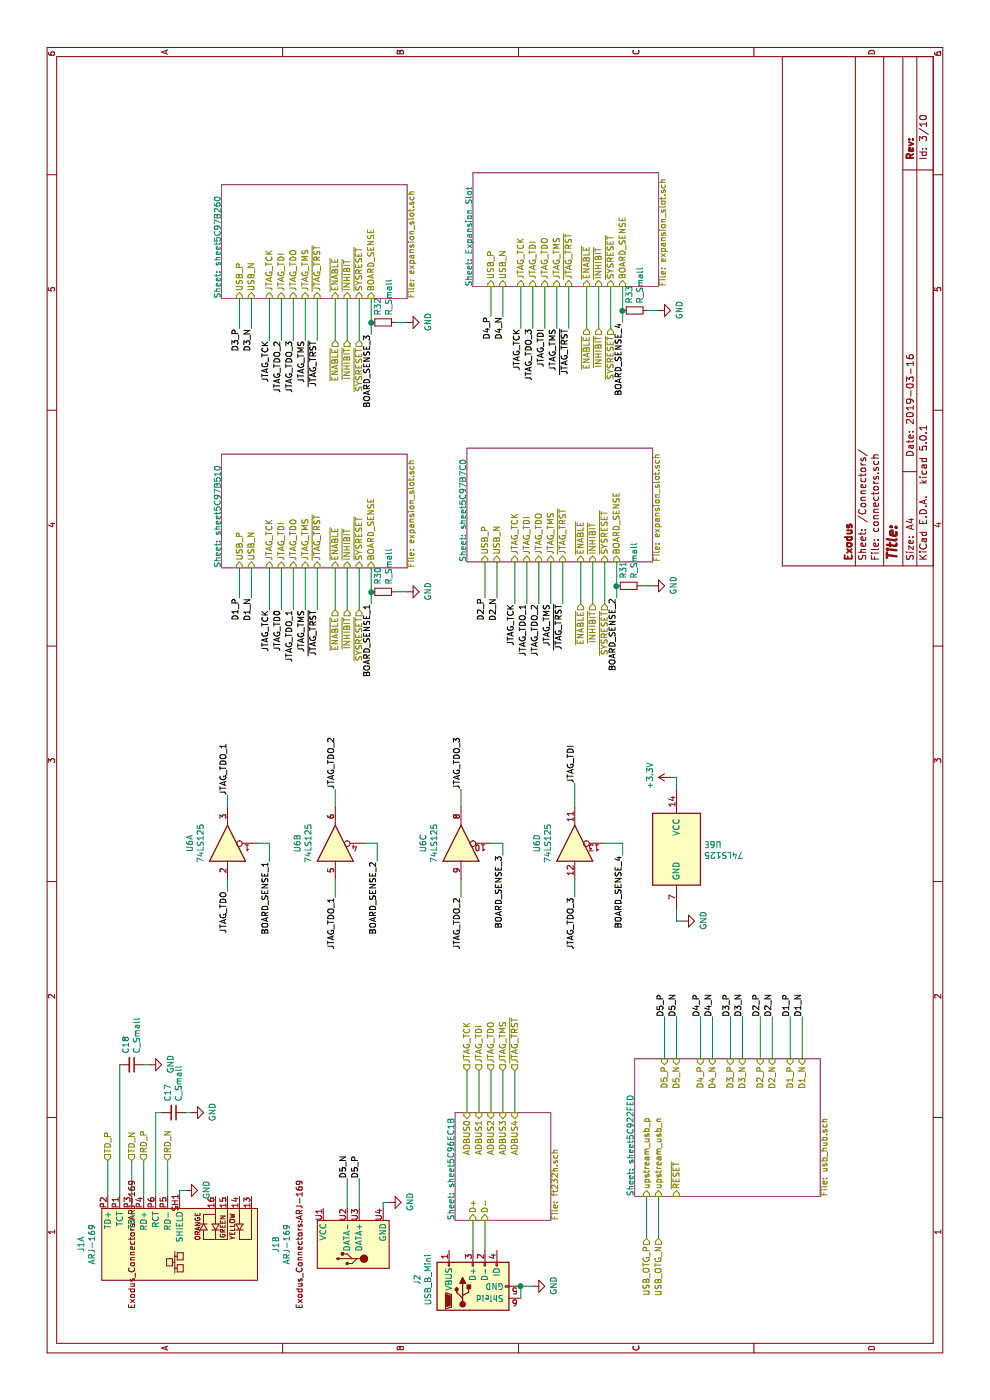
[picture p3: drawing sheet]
EESchema Schematic File Version 4
LIBS:Exodus1000-cache
EELAYER 26 0
EELAYER END
$Descr A4 11693 8268
encoding utf-8
Sheet 3 10
Title ""
Date "2019-03-16"
Rev ""
Comp "Exodus"
Comment1 ""
Comment2 ""
Comment3 ""
Comment4 ""
$EndDescr
$Comp
L Exodus_Connectors:ARJ-169 J?
U 1 1
P 1300 1500
AR Path="/5C812F3D" Ref="J?"  Part="1" 
AR Path="/5C8128A2/5C812F3D" Ref="J1"  Part="1" 
F 0 "J1" H 1300 2325 50  0000 C CNN
F 1 "ARJ-169" H 1300 2234 50  0000 C CNN
F 2 "Exodus_Connectors:ARJ-169" H 1450 1700 50  0001 C CNN
F 3 "" H 1450 1700 50  0001 C CNN
	1    1300 1500
	1    0    0    -1  
$EndComp
$Comp
L Exodus_Connectors:ARJ-169 J?
U 2 1
P 1300 2900
AR Path="/5C812F44" Ref="J?"  Part="2" 
AR Path="/5C8128A2/5C812F44" Ref="J1"  Part="2" 
F 0 "J1" H 1300 3498 50  0000 C CNN
F 1 "ARJ-169" H 1300 3407 50  0000 C CNN
F 2 "Exodus_Connectors:ARJ-169" H 1450 3100 50  0001 C CNN
F 3 "" H 1450 3100 50  0001 C CNN
	2    1300 2900
	1    0    0    -1  
$EndComp
Wire Wire Line
	1700 5500 1350 5500
Wire Wire Line
	1700 5400 1350 5400
Text HLabel 1350 5500 0    50   Input ~ 0
USB_OTG_N
Text HLabel 1350 5400 0    50   Input ~ 0
USB_OTG_P
$Comp
L power:GND #PWR0144
U 1 1
P 1650 3250
F 0 "#PWR0144" H 1650 3000 50  0001 C CNN
F 1 "GND" H 1655 3077 50  0000 C CNN
F 2 "" H 1650 3250 50  0001 C CNN
F 3 "" H 1650 3250 50  0001 C CNN
	1    1650 3250
	1    0    0    -1  
$EndComp
Wire Wire Line
	1600 3200 1650 3200
Wire Wire Line
	1650 3200 1650 3250
$Comp
L power:GND #PWR0145
U 1 1
P 950 4450
F 0 "#PWR0145" H 950 4200 50  0001 C CNN
F 1 "GND" H 955 4277 50  0000 C CNN
F 2 "" H 950 4450 50  0001 C CNN
F 3 "" H 950 4450 50  0001 C CNN
	1    950  4450
	1    0    0    -1  
$EndComp
Wire Wire Line
	950  4350 950  4450
Wire Wire Line
	1700 1200 2000 1200
Wire Wire Line
	1700 1400 2000 1400
Wire Wire Line
	1700 900  2000 900 
Wire Wire Line
	1700 1100 2000 1100
Text HLabel 2000 900  2    50   Input ~ 0
TD_P
Text HLabel 2000 1100 2    50   Input ~ 0
TD_N
Text HLabel 2000 1200 2    50   Input ~ 0
RD_P
Text HLabel 2000 1400 2    50   Input ~ 0
RD_N
$Comp
L power:GND #PWR0146
U 1 1
P 1750 1550
F 0 "#PWR0146" H 1750 1300 50  0001 C CNN
F 1 "GND" H 1755 1377 50  0000 C CNN
F 2 "" H 1750 1550 50  0001 C CNN
F 3 "" H 1750 1550 50  0001 C CNN
	1    1750 1550
	1    0    0    -1  
$EndComp
Wire Wire Line
	1700 1500 1750 1500
Wire Wire Line
	1750 1500 1750 1550
$Comp
L Device:C_Small C17
U 1 1
P 2400 1450
F 0 "C17" H 2308 1404 50  0000 R CNN
F 1 "C_Small" H 2308 1495 50  0000 R CNN
F 2 "Capacitor_SMD:C_0603_1608Metric" H 2400 1450 50  0001 C CNN
F 3 "~" H 2400 1450 50  0001 C CNN
	1    2400 1450
	-1   0    0    1   
$EndComp
$Comp
L Device:C_Small C18
U 1 1
P 2800 1100
F 0 "C18" H 2708 1054 50  0000 R CNN
F 1 "C_Small" H 2708 1145 50  0000 R CNN
F 2 "Capacitor_SMD:C_0603_1608Metric" H 2800 1100 50  0001 C CNN
F 3 "~" H 2800 1100 50  0001 C CNN
	1    2800 1100
	-1   0    0    1   
$EndComp
Wire Wire Line
	1700 1300 2400 1300
Wire Wire Line
	2400 1300 2400 1350
$Comp
L power:GND #PWR0147
U 1 1
P 2400 1600
F 0 "#PWR0147" H 2400 1350 50  0001 C CNN
F 1 "GND" H 2405 1427 50  0000 C CNN
F 2 "" H 2400 1600 50  0001 C CNN
F 3 "" H 2400 1600 50  0001 C CNN
	1    2400 1600
	1    0    0    -1  
$EndComp
$Comp
L power:GND #PWR0148
U 1 1
P 2800 1250
F 0 "#PWR0148" H 2800 1000 50  0001 C CNN
F 1 "GND" H 2805 1077 50  0000 C CNN
F 2 "" H 2800 1250 50  0001 C CNN
F 3 "" H 2800 1250 50  0001 C CNN
	1    2800 1250
	1    0    0    -1  
$EndComp
Wire Wire Line
	2800 1200 2800 1250
Wire Wire Line
	2400 1550 2400 1600
$Comp
L Connector:USB_B_Mini J2
U 1 1
P 950 3950
F 0 "J2" H 1005 4417 50  0000 C CNN
F 1 "USB_B_Mini" H 1005 4326 50  0000 C CNN
F 2 "Connector_USB:USB_Mini-B_Lumberg_2486_01_Horizontal" H 1100 3900 50  0001 C CNN
F 3 "~" H 1100 3900 50  0001 C CNN
	1    950  3950
	1    0    0    -1  
$EndComp
Wire Wire Line
	850  4350 950  4350
Connection ~ 950  4350
$Sheet
S 1700 5300 1150 1550
U 5C922FFC
F0 "sheet5C922FED" 50
F1 "usb_hub.sch" 50
F2 "upstream_usb_p" I L 1700 5400 50 
F3 "upstream_usb_n" I L 1700 5500 50 
F4 "~RESET" I L 1700 5650 50 
F5 "D5_P" I R 2850 5550 50 
F6 "D5_N" I R 2850 5650 50 
F7 "D4_P" I R 2850 5850 50 
F8 "D4_N" I R 2850 5950 50 
F9 "D3_P" I R 2850 6100 50 
F10 "D3_N" I R 2850 6200 50 
F11 "D2_P" I R 2850 6350 50 
F12 "D2_N" I R 2850 6450 50 
F13 "D1_P" I R 2850 6600 50 
F14 "D1_N" I R 2850 6700 50 
$EndSheet
$Sheet
S 1500 3800 900  800 
U 5C96EC24
F0 "sheet5C96EC1B" 50
F1 "ft232h.sch" 50
F2 "D-" I L 1500 4050 50 
F3 "D+" I L 1500 3950 50 
F4 "ADBUS0" I R 2400 3900 50 
F5 "ADBUS1" I R 2400 4000 50 
F6 "ADBUS2" I R 2400 4100 50 
F7 "ADBUS3" I R 2400 4200 50 
F8 "ADBUS4" I R 2400 4300 50 
$EndSheet
Wire Wire Line
	7000 4300 6650 4300
Wire Wire Line
	2400 4000 2750 4000
Wire Wire Line
	2400 4100 2750 4100
Wire Wire Line
	2400 4200 2750 4200
Text Label 6650 4300 2    50   ~ 0
JTAG_TCK
Wire Wire Line
	2400 4300 2750 4300
Wire Wire Line
	1250 3950 1500 3950
Wire Wire Line
	1250 4050 1500 4050
$Sheet
S 9300 3950 950  1550
U 5C947A1C
F0 "Expansion_Slot" 50
F1 "expansion_slot.sch" 50
F2 "USB_P" I L 9300 4100 50 
F3 "USB_N" I L 9300 4200 50 
F4 "JTAG_TCK" I L 9300 4350 50 
F5 "JTAG_TDI" I L 9300 4450 50 
F6 "JTAG_TDO" I L 9300 4550 50 
F7 "JTAG_TMS" I L 9300 4650 50 
F8 "~ENABLE" I L 9300 4900 50 
F9 "~INHIBIT" I L 9300 5000 50 
F10 "BOARD_SENSE" I L 9300 5200 50 
F11 "~JTAG_TRST" I L 9300 4750 50 
F12 "~SYSRESET" I L 9300 5100 50 
$EndSheet
$Sheet
S 9200 1850 950  1550
U 5C97B26C
F0 "sheet5C97B260" 50
F1 "expansion_slot.sch" 50
F2 "USB_P" I L 9200 2000 50 
F3 "USB_N" I L 9200 2100 50 
F4 "JTAG_TCK" I L 9200 2250 50 
F5 "JTAG_TDI" I L 9200 2350 50 
F6 "JTAG_TDO" I L 9200 2450 50 
F7 "JTAG_TMS" I L 9200 2550 50 
F8 "~ENABLE" I L 9200 2800 50 
F9 "~INHIBIT" I L 9200 2900 50 
F10 "BOARD_SENSE" I L 9200 3100 50 
F11 "~JTAG_TRST" I L 9200 2650 50 
F12 "~SYSRESET" I L 9200 3000 50 
$EndSheet
$Sheet
S 6950 1850 950  1550
U 5C97B51C
F0 "sheet5C97B510" 50
F1 "expansion_slot.sch" 50
F2 "USB_P" I L 6950 2000 50 
F3 "USB_N" I L 6950 2100 50 
F4 "JTAG_TCK" I L 6950 2250 50 
F5 "JTAG_TDI" I L 6950 2350 50 
F6 "JTAG_TDO" I L 6950 2450 50 
F7 "JTAG_TMS" I L 6950 2550 50 
F8 "~ENABLE" I L 6950 2800 50 
F9 "~INHIBIT" I L 6950 2900 50 
F10 "BOARD_SENSE" I L 6950 3100 50 
F11 "~JTAG_TRST" I L 6950 2650 50 
F12 "~SYSRESET" I L 6950 3000 50 
$EndSheet
$Sheet
S 7000 3900 950  1550
U 5C97B7CC
F0 "sheet5C97B7C0" 50
F1 "expansion_slot.sch" 50
F2 "USB_P" I L 7000 4050 50 
F3 "USB_N" I L 7000 4150 50 
F4 "JTAG_TCK" I L 7000 4300 50 
F5 "JTAG_TDI" I L 7000 4400 50 
F6 "JTAG_TDO" I L 7000 4500 50 
F7 "JTAG_TMS" I L 7000 4600 50 
F8 "~ENABLE" I L 7000 4850 50 
F9 "~INHIBIT" I L 7000 4950 50 
F10 "BOARD_SENSE" I L 7000 5150 50 
F11 "~JTAG_TRST" I L 7000 4700 50 
F12 "~SYSRESET" I L 7000 5050 50 
$EndSheet
Wire Wire Line
	2850 5550 3200 5550
Wire Wire Line
	2850 5650 3200 5650
Wire Wire Line
	2850 5850 3200 5850
Wire Wire Line
	2850 5950 3200 5950
Wire Wire Line
	2850 6100 3200 6100
Wire Wire Line
	2850 6200 3200 6200
Wire Wire Line
	2850 6350 3200 6350
Wire Wire Line
	2850 6450 3200 6450
Wire Wire Line
	2850 6600 3200 6600
Wire Wire Line
	2850 6700 3200 6700
Text Label 3200 5550 0    50   ~ 0
D5_P
Text Label 3200 5650 0    50   ~ 0
D5_N
Text Label 3200 5850 0    50   ~ 0
D4_P
Text Label 3200 5950 0    50   ~ 0
D4_N
Text Label 3200 6100 0    50   ~ 0
D3_P
Text Label 3200 6200 0    50   ~ 0
D3_N
Text Label 3200 6350 0    50   ~ 0
D2_P
Text Label 3200 6450 0    50   ~ 0
D2_N
Text Label 3200 6600 0    50   ~ 0
D1_P
Text Label 3200 6700 0    50   ~ 0
D1_N
Wire Wire Line
	7000 4050 6700 4050
Wire Wire Line
	7000 4150 6700 4150
Wire Wire Line
	6950 2100 6700 2100
Wire Wire Line
	6950 2000 6700 2000
Wire Wire Line
	9300 4100 9050 4100
Wire Wire Line
	9300 4200 9050 4200
Wire Wire Line
	9200 2100 8950 2100
Wire Wire Line
	9200 2000 8950 2000
Text Label 6700 2000 2    50   ~ 0
D1_P
Text Label 6700 2100 2    50   ~ 0
D1_N
Text Label 6700 4050 2    50   ~ 0
D2_P
Text Label 6700 4150 2    50   ~ 0
D2_N
Text Label 8950 2000 2    50   ~ 0
D3_P
Text Label 8950 2100 2    50   ~ 0
D3_N
Text Label 9050 4100 2    50   ~ 0
D4_P
Text Label 9050 4200 2    50   ~ 0
D4_N
Wire Wire Line
	6950 2250 6600 2250
Text Label 6600 2250 2    50   ~ 0
JTAG_TCK
Wire Wire Line
	2400 3900 2750 3900
Wire Wire Line
	9300 4350 8950 4350
Text Label 8950 4350 2    50   ~ 0
JTAG_TCK
Wire Wire Line
	9200 2250 8850 2250
Text Label 8850 2250 2    50   ~ 0
JTAG_TCK
Wire Wire Line
	7000 4600 6650 4600
Text Label 6650 4600 2    50   ~ 0
JTAG_TMS
Wire Wire Line
	6950 2550 6600 2550
Text Label 6600 2550 2    50   ~ 0
JTAG_TMS
Wire Wire Line
	9200 2550 8850 2550
Text Label 8850 2550 2    50   ~ 0
JTAG_TMS
Wire Wire Line
	9300 4650 8950 4650
Text Label 8950 4650 2    50   ~ 0
JTAG_TMS
Wire Wire Line
	6950 2350 6600 2350
Wire Wire Line
	6950 2450 6600 2450
Text Label 6600 2350 2    50   ~ 0
JTAG_TD0
Text Label 6600 2450 2    50   ~ 0
JTAG_TDO_1
Wire Wire Line
	7000 4400 6650 4400
Text Label 6650 4400 2    50   ~ 0
JTAG_TDO_1
Wire Wire Line
	7000 4500 6650 4500
Text Label 6650 4500 2    50   ~ 0
JTAG_TDO_2
Wire Wire Line
	9200 2350 8850 2350
Text Label 8850 2350 2    50   ~ 0
JTAG_TDO_2
Wire Wire Line
	9200 2450 8850 2450
Text Label 8850 2450 2    50   ~ 0
JTAG_TDO_3
Wire Wire Line
	9300 4450 8950 4450
Text Label 8950 4450 2    50   ~ 0
JTAG_TDO_3
Wire Wire Line
	9300 4550 8950 4550
Text Label 8950 4550 2    50   ~ 0
JTAG_TDI
$Comp
L 74xx:74LS125 U6
U 1 1
P 4650 1900
F 0 "U6" H 4650 2217 50  0000 C CNN
F 1 "74LS125" H 4650 2126 50  0000 C CNN
F 2 "Package_SO:SOIC-14_3.9x8.7mm_P1.27mm" H 4650 1900 50  0001 C CNN
F 3 "http://www.ti.com/lit/gpn/sn74LS125" H 4650 1900 50  0001 C CNN
	1    4650 1900
	1    0    0    -1  
$EndComp
$Comp
L 74xx:74LS125 U6
U 2 1
P 4650 2800
F 0 "U6" H 4650 3117 50  0000 C CNN
F 1 "74LS125" H 4650 3026 50  0000 C CNN
F 2 "Package_SO:SOIC-14_3.9x8.7mm_P1.27mm" H 4650 2800 50  0001 C CNN
F 3 "http://www.ti.com/lit/gpn/sn74LS125" H 4650 2800 50  0001 C CNN
	2    4650 2800
	1    0    0    -1  
$EndComp
$Comp
L 74xx:74LS125 U6
U 4 1
P 4650 4800
F 0 "U6" H 4650 5117 50  0000 C CNN
F 1 "74LS125" H 4650 5026 50  0000 C CNN
F 2 "Package_SO:SOIC-14_3.9x8.7mm_P1.27mm" H 4650 4800 50  0001 C CNN
F 3 "http://www.ti.com/lit/gpn/sn74LS125" H 4650 4800 50  0001 C CNN
	4    4650 4800
	1    0    0    -1  
$EndComp
$Comp
L 74xx:74LS125 U6
U 5 1
P 4600 5650
F 0 "U6" H 4830 5696 50  0000 L CNN
F 1 "74LS125" H 4830 5605 50  0000 L CNN
F 2 "Package_SO:SOIC-14_3.9x8.7mm_P1.27mm" H 4600 5650 50  0001 C CNN
F 3 "http://www.ti.com/lit/gpn/sn74LS125" H 4600 5650 50  0001 C CNN
	5    4600 5650
	0    1    1    0   
$EndComp
$Comp
L 74xx:74LS125 U6
U 3 1
P 4650 3850
F 0 "U6" H 4650 4167 50  0000 C CNN
F 1 "74LS125" H 4650 4076 50  0000 C CNN
F 2 "Package_SO:SOIC-14_3.9x8.7mm_P1.27mm" H 4650 3850 50  0001 C CNN
F 3 "http://www.ti.com/lit/gpn/sn74LS125" H 4650 3850 50  0001 C CNN
	3    4650 3850
	1    0    0    -1  
$EndComp
$Comp
L power:+3.3V #PWR0128
U 1 1
P 5200 5600
F 0 "#PWR0128" H 5200 5450 50  0001 C CNN
F 1 "+3.3V" H 5215 5773 50  0000 C CNN
F 2 "" H 5200 5600 50  0001 C CNN
F 3 "" H 5200 5600 50  0001 C CNN
	1    5200 5600
	1    0    0    -1  
$EndComp
Wire Wire Line
	5200 5650 5100 5650
$Comp
L power:GND #PWR0183
U 1 1
P 4000 5700
F 0 "#PWR0183" H 4000 5450 50  0001 C CNN
F 1 "GND" H 4005 5527 50  0000 C CNN
F 2 "" H 4000 5700 50  0001 C CNN
F 3 "" H 4000 5700 50  0001 C CNN
	1    4000 5700
	1    0    0    -1  
$EndComp
Wire Wire Line
	4100 5650 4000 5650
Wire Wire Line
	4350 1900 4250 1900
Wire Wire Line
	4950 1900 5050 1900
Wire Wire Line
	4350 2800 4200 2800
Wire Wire Line
	4950 2800 5100 2800
Text Label 4250 1900 2    50   ~ 0
JTAG_TDO
Text Label 5050 1900 0    50   ~ 0
JTAG_TDO_1
Text Label 4200 2800 2    50   ~ 0
JTAG_TDO_1
Text Label 5100 2800 0    50   ~ 0
JTAG_TDO_2
Wire Wire Line
	4350 3850 4200 3850
Wire Wire Line
	4950 3850 5100 3850
Text Label 4200 3850 2    50   ~ 0
JTAG_TDO_2
Text Label 5100 3850 0    50   ~ 0
JTAG_TDO_3
Wire Wire Line
	4350 4800 4200 4800
Wire Wire Line
	4950 4800 5150 4800
Text Label 5150 4800 0    50   ~ 0
JTAG_TDI
Text Label 4200 4800 2    50   ~ 0
JTAG_TDO_3
Wire Wire Line
	4650 2150 4650 2250
Wire Wire Line
	4650 2250 4500 2250
Wire Wire Line
	4650 3050 4650 3150
Wire Wire Line
	4650 3150 4500 3150
Wire Wire Line
	4650 4100 4650 4200
Wire Wire Line
	4650 4200 4550 4200
Wire Wire Line
	4650 5050 4650 5200
Wire Wire Line
	4650 5200 4550 5200
Wire Wire Line
	6950 3100 6750 3100
Wire Wire Line
	7000 5150 6800 5150
Wire Wire Line
	9300 5200 9100 5200
Wire Wire Line
	9200 3100 9000 3100
Text Label 9000 5200 2    50   ~ 0
BOARD_SENSE_4
Text Label 8900 3100 2    50   ~ 0
BOARD_SENSE_3
Text Label 6650 3100 2    50   ~ 0
BOARD_SENSE_1
Text Label 6700 5150 2    50   ~ 0
BOARD_SENSE_2
Text Label 4500 2250 2    50   ~ 0
BOARD_SENSE_1
Text Label 4500 3150 2    50   ~ 0
BOARD_SENSE_2
Text Label 4550 4200 2    50   ~ 0
BOARD_SENSE_3
Text Label 4550 5200 2    50   ~ 0
BOARD_SENSE_4
Wire Wire Line
	6950 2800 6600 2800
Wire Wire Line
	6950 2900 6600 2900
Text HLabel 6600 2800 0    50   Input ~ 0
~ENABLE
Text HLabel 6650 4850 0    50   Input ~ 0
~ENABLE
Wire Wire Line
	7000 4850 6650 4850
Text HLabel 8950 4900 0    50   Input ~ 0
~ENABLE
Wire Wire Line
	9300 4900 8950 4900
Text HLabel 8850 2800 0    50   Input ~ 0
~ENABLE
Wire Wire Line
	9200 2800 8850 2800
Text HLabel 6600 2900 0    50   Input ~ 0
~INHIBIT
Wire Wire Line
	7000 4950 6650 4950
Text HLabel 6650 4950 0    50   Input ~ 0
~INHIBIT
Wire Wire Line
	9300 5000 8950 5000
Text HLabel 8950 5000 0    50   Input ~ 0
~INHIBIT
Wire Wire Line
	9200 2900 8850 2900
Text HLabel 8850 2900 0    50   Input ~ 0
~INHIBIT
Wire Wire Line
	1600 3000 1850 3000
Wire Wire Line
	1600 2900 1850 2900
Text Label 1850 2900 0    50   ~ 0
D5_N
Text Label 1850 3000 0    50   ~ 0
D5_P
$Comp
L Device:R_Small R30
U 1 1
P 6750 3200
F 0 "R30" H 6809 3246 50  0000 L CNN
F 1 "R_Small" H 6809 3155 50  0000 L CNN
F 2 "Resistor_SMD:R_0603_1608Metric" H 6750 3200 50  0001 C CNN
F 3 "~" H 6750 3200 50  0001 C CNN
	1    6750 3200
	1    0    0    -1  
$EndComp
Connection ~ 6750 3100
Wire Wire Line
	6750 3100 6650 3100
$Comp
L Device:R_Small R31
U 1 1
P 6800 5250
F 0 "R31" H 6859 5296 50  0000 L CNN
F 1 "R_Small" H 6859 5205 50  0000 L CNN
F 2 "Resistor_SMD:R_0603_1608Metric" H 6800 5250 50  0001 C CNN
F 3 "~" H 6800 5250 50  0001 C CNN
	1    6800 5250
	1    0    0    -1  
$EndComp
Connection ~ 6800 5150
Wire Wire Line
	6800 5150 6700 5150
$Comp
L Device:R_Small R33
U 1 1
P 9100 5300
F 0 "R33" H 9159 5346 50  0000 L CNN
F 1 "R_Small" H 9159 5255 50  0000 L CNN
F 2 "Resistor_SMD:R_0603_1608Metric" H 9100 5300 50  0001 C CNN
F 3 "~" H 9100 5300 50  0001 C CNN
	1    9100 5300
	1    0    0    -1  
$EndComp
Connection ~ 9100 5200
Wire Wire Line
	9100 5200 9000 5200
$Comp
L Device:R_Small R32
U 1 1
P 9000 3200
F 0 "R32" H 9059 3246 50  0000 L CNN
F 1 "R_Small" H 9059 3155 50  0000 L CNN
F 2 "Resistor_SMD:R_0603_1608Metric" H 9000 3200 50  0001 C CNN
F 3 "~" H 9000 3200 50  0001 C CNN
	1    9000 3200
	1    0    0    -1  
$EndComp
Connection ~ 9000 3100
Wire Wire Line
	9000 3100 8900 3100
Wire Wire Line
	6750 3300 6750 3400
Wire Wire Line
	9000 3300 9000 3400
Wire Wire Line
	9100 5400 9100 5500
Wire Wire Line
	6800 5350 6800 5450
Wire Wire Line
	1700 1000 2800 1000
Wire Wire Line
	6950 2650 6600 2650
Wire Wire Line
	9200 2650 8850 2650
Wire Wire Line
	9300 4750 8950 4750
Wire Wire Line
	7000 4700 6650 4700
Text Label 6650 4700 2    50   ~ 0
~JTAG_TRST
Text Label 8950 4750 2    50   ~ 0
~JTAG_TRST
Text Label 8850 2650 2    50   ~ 0
~JTAG_TRST
Text Label 6600 2650 2    50   ~ 0
~JTAG_TRST
$Comp
L power:GND #PWR0184
U 1 1
P 9000 3400
F 0 "#PWR0184" H 9000 3150 50  0001 C CNN
F 1 "GND" H 9005 3227 50  0000 C CNN
F 2 "" H 9000 3400 50  0001 C CNN
F 3 "" H 9000 3400 50  0001 C CNN
	1    9000 3400
	1    0    0    -1  
$EndComp
$Comp
L power:GND #PWR0185
U 1 1
P 6750 3400
F 0 "#PWR0185" H 6750 3150 50  0001 C CNN
F 1 "GND" H 6755 3227 50  0000 C CNN
F 2 "" H 6750 3400 50  0001 C CNN
F 3 "" H 6750 3400 50  0001 C CNN
	1    6750 3400
	1    0    0    -1  
$EndComp
$Comp
L power:GND #PWR0186
U 1 1
P 6800 5450
F 0 "#PWR0186" H 6800 5200 50  0001 C CNN
F 1 "GND" H 6805 5277 50  0000 C CNN
F 2 "" H 6800 5450 50  0001 C CNN
F 3 "" H 6800 5450 50  0001 C CNN
	1    6800 5450
	1    0    0    -1  
$EndComp
$Comp
L power:GND #PWR0187
U 1 1
P 9100 5500
F 0 "#PWR0187" H 9100 5250 50  0001 C CNN
F 1 "GND" H 9105 5327 50  0000 C CNN
F 2 "" H 9100 5500 50  0001 C CNN
F 3 "" H 9100 5500 50  0001 C CNN
	1    9100 5500
	1    0    0    -1  
$EndComp
Wire Wire Line
	9300 5100 8950 5100
Text HLabel 8950 5100 0    50   Input ~ 0
~SYSRESET
Wire Wire Line
	9200 3000 8850 3000
Text HLabel 8850 3000 0    50   Input ~ 0
~SYSRESET
Wire Wire Line
	6950 3000 6600 3000
Text HLabel 6600 3000 0    50   Input ~ 0
~SYSRESET
Wire Wire Line
	7000 5050 6650 5050
Text HLabel 6650 5050 0    50   Input ~ 0
~SYSRESET
Wire Wire Line
	5200 5600 5200 5650
Wire Wire Line
	4000 5650 4000 5700
Text HLabel 2750 4300 2    50   Input ~ 0
~JTAG_TRST
Text HLabel 2750 4200 2    50   Input ~ 0
JTAG_TMS
Text HLabel 2750 4100 2    50   Input ~ 0
JTAG_TDO
Text HLabel 2750 4000 2    50   Input ~ 0
JTAG_TDI
Text HLabel 2750 3900 2    50   Input ~ 0
JTAG_TCK
$EndSCHEMATC
